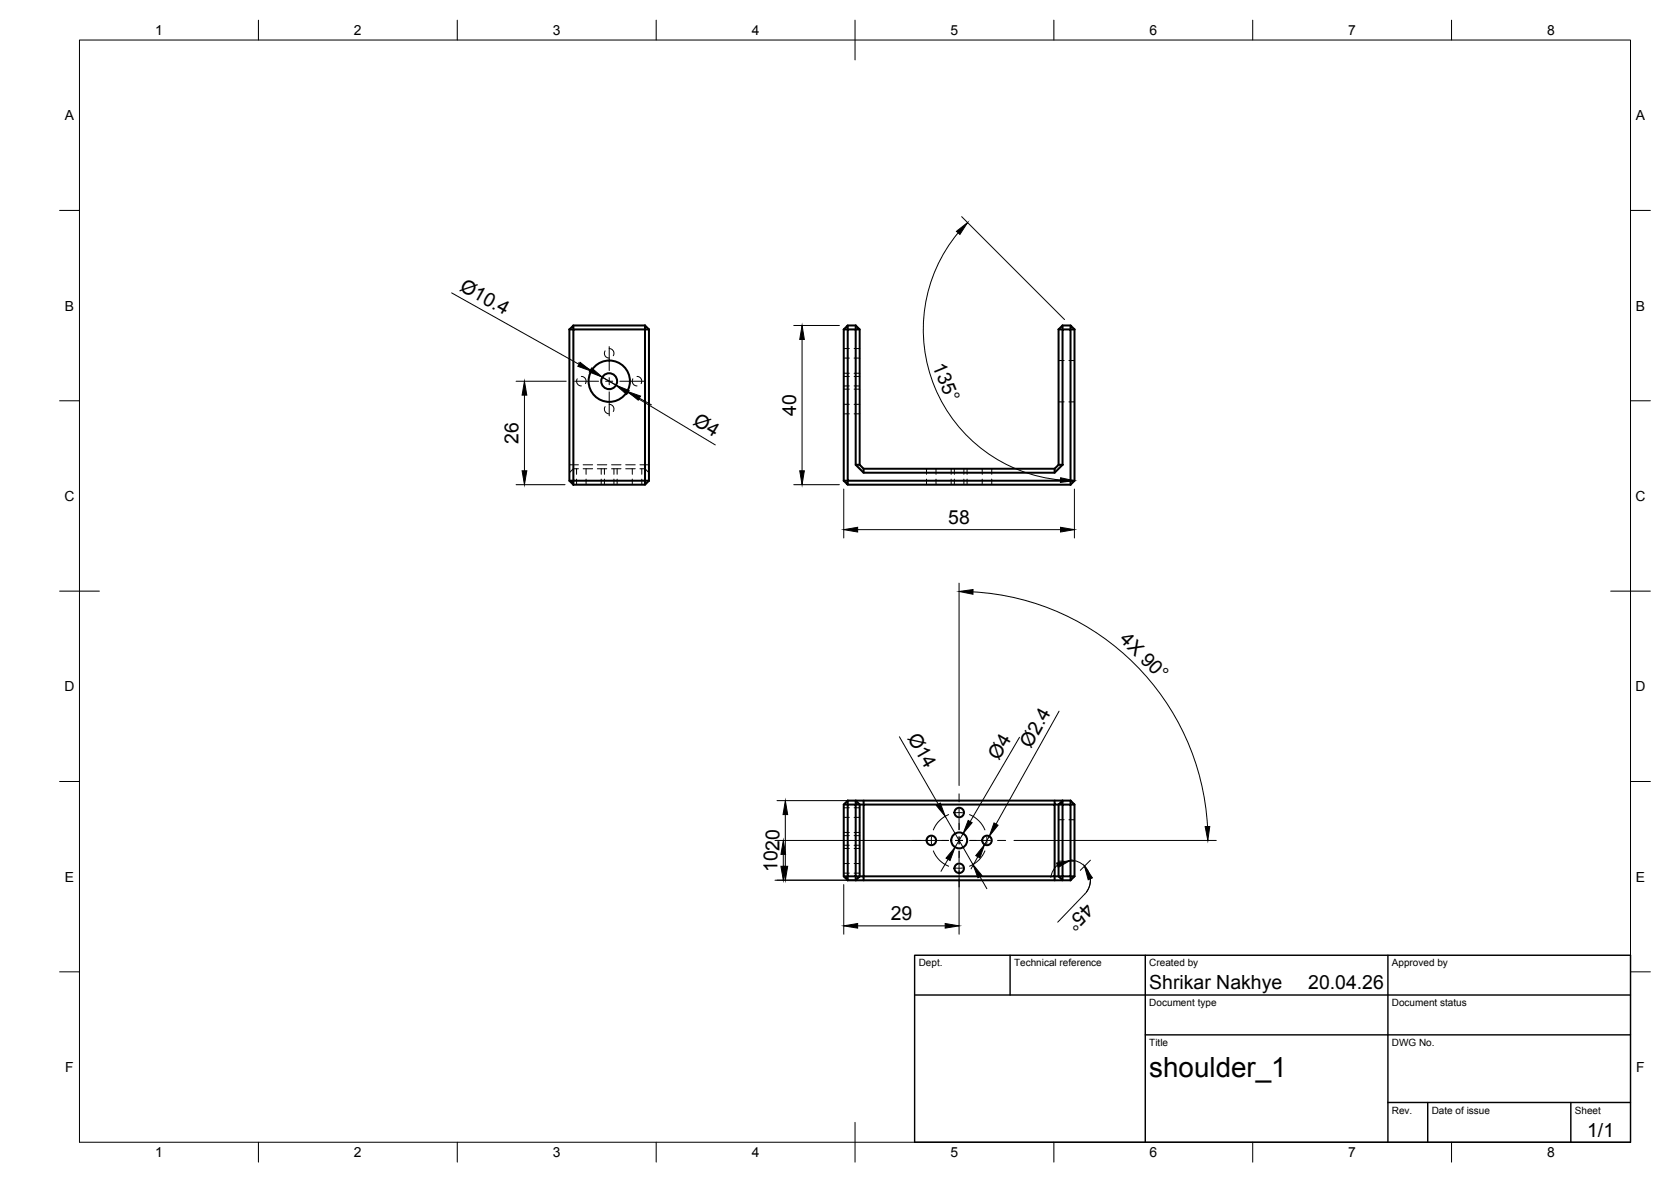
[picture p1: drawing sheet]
<svg xmlns="http://www.w3.org/2000/svg" width="420mm" height="297mm" viewBox="0 0 420 297" stroke-linecap="round" stroke-linejoin="round" font-family="sans-serif">
<!-- layer: Visible -->
<g fill="none" stroke="#000" stroke-width=".51">
<path d="M143.2 82.8v38M144.2 82.8h18v38h-18zM144.2 81.8v1h-1zM144.2 81.8h18M162.2 81.8v1h1M162.2 81.8l1 1M163.2 82.8v38M212.2 82.8v38M213.1 82.8h2.1v34l1.9 2h48.1l2-2v-34h2v38h-56.1zM213.1 81.8v1h-.9zM213.1 81.8h2.1M215.2 81.8l1 1h-1z"/>
<path d="M216.2 82.8v34M266.2 82.8v34M267.2 81.8h2M267.2 81.8v1h-1M267.2 81.8l-1 1M269.2 81.8l1 1h-1zM270.2 82.8v38M215.2 116.8h1M216.2 116.8l.9 1v1M217.1 117.8h48.1M265.2 117.8v1M266.2 116.8h1"/>
<path d="M266.2 116.8l-1 1M143.2 120.8h1v1zM144.2 121.8h18M162.2 120.8v1l1-1M162.2 120.8h1M212.2 120.8h.9v1zM213.1 121.8h56.1M269.2 120.8h1l-1 1zM212.2 202.2l.9-1v1zM212.2 202.2v18M213.1 201.2h56.1M213.1 202.2h2.1v18h-2.1z"/>
<path d="M215.2 201.2l1 1h-1zM216.2 202.2v18h.9v1M217.1 202.2h48.1v18h-48.1zM217.1 201.2v1h-.9M265.2 201.2v1h1v18h1M266.2 202.2l1-1v1zM267.2 202.2h2v18h-2zM269.2 201.2l1 1h-1zM270.2 202.2v18M212.2 220.2h.9v1zM213.1 221.2h56.1M215.2 220.2h1l-1 1z"/>
<path d="M267.2 220.2v1l-1-1h-1v1M270.2 220.2h-1v1M270.2 220.2l-1 1"/>
<circle cx="153.2" cy="95.8" r="2"/>
<circle cx="153.2" cy="95.8" r="5.2"/>
<circle cx="234.2" cy="211.2" r="1.2"/>
<circle cx="241.2" cy="204.2" r="1.2"/>
<circle cx="241.2" cy="218.2" r="1.2"/>
<circle cx="241.2" cy="211.2" r="2"/>
<circle cx="248.2" cy="211.2" r="1.2"/>
</g>
<!-- layer: Hidden -->
<g fill="none" stroke="#000" stroke-width=".25">
<path d="M145.1 95.2a1.19 1.19 0 0 0 1.1 1.8M146.2 94.6a1.18 1.18 0 0 1 1 1.8M152.1 88.2a1.19 1.19 0 0 0 1.1 1.8M153.2 87.6a1.18 1.18 0 0 1 1 1.8M159.1 95.2a1.21 1.21 0 0 0 1.1 1.8M160.2 94.6a1.2 1.2 0 0 1 1 1.8M212.2 97.8h1.4M212.2 93.8h1.4M212.2 97h1.4M212.2 94.6h1.4M212.2 90h1.4M212.2 87.6h1.4"/>
<path d="M214.8 97.8h1.4M214.8 93.8h1.4M214.8 97h1.4M214.8 94.6h1.4M214.8 90h1.4M214.8 87.6h1.4M266.2 90.6h1.4M268.8 90.6h1.4M143.2 116.8h2.2M145 117.8v1.4M145.4 117.8h-1.2l-1 1M146.6 117.8h2.4"/>
<path d="M146.6 116.8h2.4M147.4 117.8v1.4M150.2 117.8h2.4M150.2 116.8h2.4M151.2 117.8v1.4M152 117.8v1.4M152.1 102.2a1.19 1.19 0 0 0 1.1 1.8M153.2 101.6a1.18 1.18 0 0 1 1 1.8M153.8 117.8h2.3M153.8 116.8h2.3M154.4 117.8v1.4M155.2 117.8v1.4"/>
<path d="M157.3 117.8h2.4M157.3 116.8h2.4M159 117.8v1.4M160.9 117.8h1.3l1 1M160.9 116.8h2.3M161.4 117.8v1.4M212.2 104h1.4M212.2 101.6h1.4M214.8 104h1.4M214.8 101.6h1.4M233 117.8v1.4M235.4 117.8v1.4"/>
<path d="M239.2 117.8v1.4M240 117.8v1.4M242.4 117.8v1.4M243.2 117.8v1.4M247 117.8v1.4M249.4 117.8v1.4M266.2 101h1.4M268.8 101h1.4M145 120.4v1.4M147.4 120.4v1.4M151.2 120.4v1.4M152 120.4v1.4"/>
<path d="M154.4 120.4v1.4M155.2 120.4v1.4M159 120.4v1.4M161.4 120.4v1.4M233 120.4v1.4M235.4 120.4v1.4M239.2 120.4v1.4M240 120.4v1.4M242.4 120.4v1.4M243.2 120.4v1.4M247 120.4v1.4M249.4 120.4v1.4"/>
<path d="M212.2 213.2h1.4M212.2 209.2h1.4M212.2 219.4h1.4M212.2 217h1.4M212.2 205.4h1.4M212.2 203h1.4M212.2 212.4h1.4M212.2 210h1.4M214.8 213.2h1.4M214.8 209.2h1.4M214.8 219.4h1.4M214.8 217h1.4"/>
<path d="M214.8 205.4h1.4M214.8 203h1.4M214.8 212.4h1.4M214.8 210h1.4M266.2 206h1.4M266.2 216.4h1.4M268.8 206h1.4M268.8 216.4h1.4"/>
</g>
<!-- layer: BORDER -->
<g fill="none" stroke="#000" stroke-width=".25">
<path d="M20 10.1h390v276.9h-390zM65 5.1v5M115 5.1v5M165 5.1v5M215 5.1v10M265 5.1v5M315 5.1v5M365 5.1v5M15 52.9h5M410 52.9h5M15 100.7h5M410 100.7h5"/>
<path d="M15 148.6h10M405 148.6h10M15 196.4h5M410 196.4h5M15 244.2h5M410 244.2h5M65 287v5M115 287v5M165 287v5M215 282.1v9.9M265 287v5M315 287v5"/>
<path d="M365 287v5"/>
</g>
<!-- layer: TITLEBLOCK -->
<path d="M230 240.1h180v46.9h-180zM230 250h180M254 240.1v9.9M288 240.1v46.9M349 240.1v46.9M288 260.1h122M349 277.1h61M359 277.1v9.9M395 277.1v9.9" fill="none" stroke="#000" stroke-width=".36"/>
<!-- layer: Smart Centers -->
<g fill="none" stroke="#000" stroke-width=".25">
<path d="M144.5 95.8h6M152.3 95.8h1.8M153.2 87.1v6M153.2 94.9v1.8M153.2 98.5v6M155.9 95.8h6M241.2 199.5v2M229.4 211.2h2.1M233.3 211.2h1.8M234.2 210.3v1.8M234.7 213.8a6.8 6.8 0 0 0 3.8 3.9M235.6 211.2h2.9"/>
<path d="M238.5 204.7a7 7 0 0 0-3.8 3.9M240.3 211.2h1.7M240.3 204.3h1.8M240.3 218.1h1.8M241.2 203.3v1.8M241.2 205.7v2.8M241.2 210.3v1.8M241.2 213.9v2.8M241.2 217.3v1.8M243.8 204.7a7.1 7.1 0 0 1 3.8 3.9M243.8 211.2h2.9M247.3 211.2h1.7"/>
<path d="M247.6 213.8a6.9 6.9 0 0 1-3.8 3.9M248.1 210.3v1.8M250.8 211.2h2.1M241.2 220.9v2"/>
</g>
<!-- layer: FD_Dimensions -->
<g fill="none" stroke="#000" stroke-width=".25">
<path d="M240.9 58.5a38 38 0 0 0 25.8 62.1M241.8 54.4l25.9 25.9M113.6 73.6l32 18M129.8 95.8h12.6M131.9 99.3v19M145.5 91.2l3 1.8M148.6 93.2l9.1 5.1M151.4 94.8l3.5 2M157.9 98.6l22 13.2M199.6 81.8h11.5M201.7 85.3v33M160.8 100.1l3 1.7"/>
<path d="M129.8 121.8h12.3M199.6 121.8h11.5M212.2 122.9v12.3M215.6 133.1h51.1M270.2 122.9v12.3M241.2 146.5v50.9M244.7 148.7a62.6 62.6 0 0 1 58.9 59M266.3 178.7l-15.9 28.4M226.1 185.2l9.8 16.9M256.3 185.3l-12.4 21.2M194.9 211.2h38.7M195.4 201.2h19.7"/>
<path d="M197 214.7v3M197.5 204.7v13M237.7 205.1l6.9 12.2M238.4 215.9l-1.8 3.1M241.2 218.8v16M242.2 209.5l-2.1 3.4M245.9 215.3l-1.7 3.1M248.8 210.1l-1.2 2.1M255 211.2h50.8M265.9 217.4l-1.1 1.4-.6 1.7M269.2 214.1v4M269.2 216.2a5 5 0 0 1 4.6 3 5 5 0 0 1-1 5.5l-6.8 7"/>
<path d="M274.2 216.2l-2.6 2.5M194.9 221.2h20.2M212.2 222.3v12.5M215.6 232.7h22.1M246.4 220.3l1.7 3M274.2 220.8l-.2 1.8-.8 1.6"/>
</g>
<g fill="#000" stroke="#000" stroke-width=".25">
<path d="M240.5 58.1l2.8-2.2-1.9 3zM131.9 95.8l.6 3.5h-1.2zM145.9 91l2.7 2.2-3.3-1.1zM148.8 92.5l2.6 2.3-3.2-1.3zM154.9 96.8l3.3 1.3-.6 1zM157.7 98.3l3.4 1.2-.6 1.1zM201.7 81.8l.5 3.5h-1.1zM131.3 118.3h1.2l-.6 3.5zM201.1 118.3h1.1l-.5 3.5zM212.2 133.1l3.4-.6v1.2zM266.7 132.5l3.5 .6-3.5 .6zM266.7 120.1l3.5 .7-3.6 .4z"/>
<path d="M241.2 148.6l3.5-.4-.1 1.1zM196.4 217.7h1.1l-.5 3.5zM197 211.2l.5 3.5h-1.1zM196.9 217.7h1.2l-.6 3.5zM197.5 201.2l.6 3.5h-1.2zM235.4 202.4l1-.6 1.3 3.3zM240.1 212.9l-1.2 3.3-1-.5zM243.4 206.2l1 .5-2.2 2.8zM247.6 212.2l-1.2 3.4-1.1-.6zM249.9 206.8l1.1 .6-2.2 2.7zM265.7 216.9l3.5-.7-3.1 1.8zM303 207.7h1.2l-.5 3.5z"/>
<path d="M212.2 232.7l3.4-.6v1.1zM237.7 232.1l3.5 .6-3.5 .5zM244.6 217.3l2.3 2.7-1 .6zM272.7 217.7l2 2.9-1.1 .5z"/>
</g>
<text font-size="7" x="289" y="270.6">shoulder_1</text>
<g font-size="4.9">
<text x="115.4" y="72.8" transform="rotate(29 115.4 72.8)">Ø10.4</text>
<text x="234.4" y="92" transform="rotate(67 234.4 92)">135°</text>
<text x="174.1" y="106.5" transform="rotate(31 174.1 106.5)">Ø4</text>
<text x="200.2" y="104.4" transform="rotate(-90 200.2 104.4)">40</text>
<text x="130.4" y="111.5" transform="rotate(-90 130.4 111.5)">26</text>
<text x="238.4" y="131.6">58</text>
<text x="281.3" y="160.8" transform="rotate(45 281.3 160.8)">4X 90°</text>
<text x="228.1" y="185.4" transform="rotate(60 228.1 185.4)">Ø14</text>
<text x="251.1" y="191.1" transform="rotate(-60 251.1 191.1)">Ø4</text>
<text x="259.2" y="188.2" transform="rotate(-61 259.2 188.2)">Ø2.4</text>
<text x="195.5" y="219.1" transform="rotate(-90 195.5 219.1)">1020</text>
<text x="272.9" y="226.6" transform="rotate(134 272.9 226.6)">45°</text>
<text x="224" y="231.2">29</text>
<text x="289" y="248.5">Shrikar Nakhye</text>
<text x="329" y="248.5">20.04.26</text>
<text x="399.1" y="285.7">1/1</text>
</g>
<g font-size="3.5">
<text x="39" y="8.8">1</text>
<text x="89" y="8.8">2</text>
<text x="139" y="8.8">3</text>
<text x="189" y="8.8">4</text>
<text x="239" y="8.8">5</text>
<text x="289" y="8.8">6</text>
<text x="339" y="8.8">7</text>
<text x="389" y="8.8">8</text>
<text x="16.3" y="30.2">A</text>
<text x="411.3" y="30.2">A</text>
<text x="16.3" y="78">B</text>
<text x="411.3" y="78">B</text>
<text x="16.2" y="125.9">C</text>
<text x="411.2" y="125.9">C</text>
<text x="16.2" y="173.7">D</text>
<text x="411.2" y="173.7">D</text>
<text x="16.3" y="221.6">E</text>
<text x="411.3" y="221.6">E</text>
<text x="16.4" y="269.4">F</text>
<text x="411.4" y="269.4">F</text>
<text x="39" y="290.8">1</text>
<text x="89" y="290.8">2</text>
<text x="139" y="290.8">3</text>
<text x="189" y="290.8">4</text>
<text x="239" y="290.8">5</text>
<text x="289" y="290.8">6</text>
<text x="339" y="290.8">7</text>
<text x="389" y="290.8">8</text>
</g>
<g font-size="2.5">
<text x="231" y="242.9">Dept.</text>
<text x="255" y="242.9">Technical reference</text>
<text x="289" y="242.9">Created by</text>
<text x="350" y="242.9">Approved by</text>
<text x="289" y="252.8">Document type</text>
<text x="350" y="252.8">Document status</text>
<text x="289" y="262.9">Title</text>
<text x="350" y="262.9">DWG No.</text>
<text x="350" y="279.9">Rev.</text>
<text x="360" y="279.9">Date of issue</text>
<text x="396" y="279.9">Sheet</text>
</g>
</svg>
